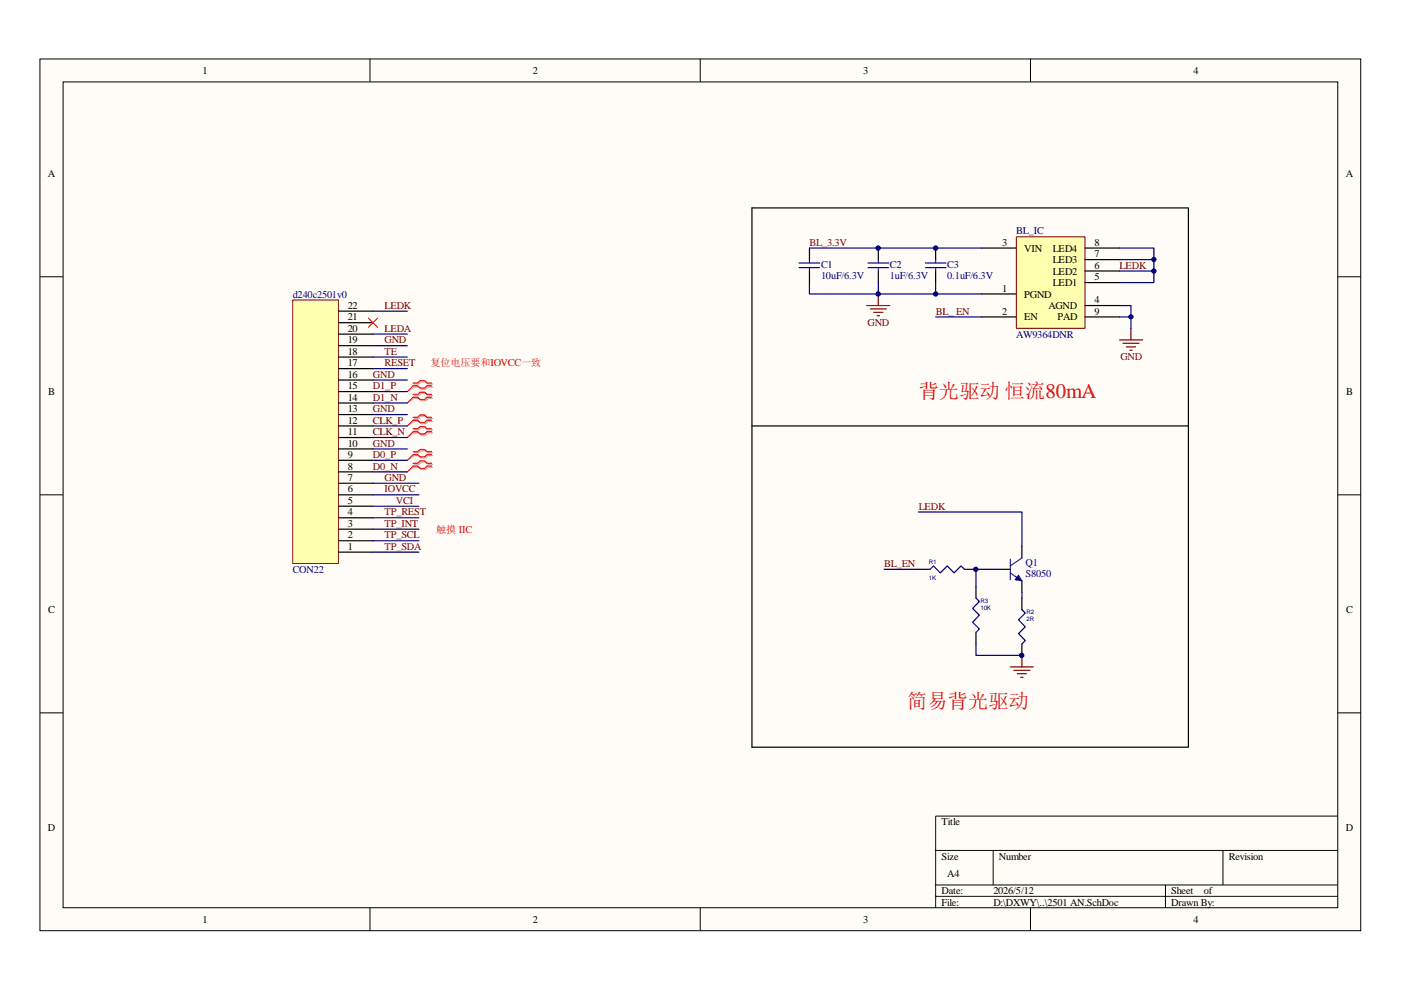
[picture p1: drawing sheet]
<svg xmlns="http://www.w3.org/2000/svg" width="297mm" height="210mm" viewBox="0 0 297 210" stroke-linecap="round" stroke-linejoin="round" font-family="sans-serif">
<path d="M8.5 12.5h280v184.8h-280z" fill="#fffcf8"/>
<path d="M8.5 12.5h280v184.8h-280z" fill="none" stroke="#000" stroke-width=".21"/>
<path d="M13.4 17.4h270.2v175.1h-270.2z" fill="#fffcf8"/>
<g fill="none" stroke="#000" stroke-width=".21">
<path d="M13.4 17.4h270.2v175.1h-270.2zM78.4 12.5v4.8M148.5 12.5v4.8M218.5 12.5v4.8M8.5 58.7h4.8M283.6 58.7h4.9M8.5 104.9h4.8M283.6 104.9h4.9M8.5 151.1h4.8M283.6 151.1h4.9M283.6 173h-85.2v19.5M78.4 192.5v4.9"/>
<path d="M148.5 192.5v4.9M198.4 180.3h85.2M198.4 187.6h85.2M198.4 190h85.2M210.6 180.3v7.3M218.5 192.5v4.9M247.1 187.6v4.9M259.3 180.3v7.3"/>
</g>
<path d="M87.8 96h1l.5-.4h1l.5 .4h.9M87.8 96.6h1l.5 .5h1l.5-.5h.9M87.8 98.5h1l.5-.5h1l.5 .5h.9M87.8 99.1h1l.5 .4h1l.5-.4h.9M87.8 91.2h1l.5-.5h1l.5 .5h.9M87.8 91.8h1l.5 .5h1l.5-.5h.9M87.8 88.7h1l.5-.5h1l.5 .5h.9M87.8 89.3h1l.5 .5h1l.5-.5h.9M87.8 83.9h1l.5-.5h1l.5 .5h.9M87.8 84.5h1l.5 .5h1l.5-.5h.9M87.8 81.4h1l.5-.4h1l.5 .4h.9M87.8 82.1h1l.5 .4h1l.5-.4h.9" fill="none" stroke="#d0a19e" stroke-width=".25"/>
<path d="M87.8 96.6l-1.4 1M87.8 99.1l-1.4 .9M87.8 91.8l-1.4 1M87.8 89.3l-1.4 1M87.8 84.5l-1.4 .9M87.8 82.1l-1.4 .9" fill="none" stroke="#d0a19e" stroke-width=".21"/>
<path d="M87.6 95.8h1l.5-.5h.9l.5 .5h1M87.6 96.4h1l.5 .5h.9l.5-.5h1M87.6 98.2h1l.5-.5h.9l.5 .5h1M87.6 98.8h1l.5 .5h.9l.5-.5h1M87.6 90.9h1l.5-.5h.9l.5 .5h1M87.6 91.5h1l.5 .5h.9l.5-.5h1M87.6 88.5h1l.5-.5h.9l.5 .5h1M87.6 89.1h1l.5 .5h.9l.5-.5h1M87.6 83.6h1l.5-.4h.9l.5 .4h1M87.6 84.2h1l.5 .5h.9l.5-.5h1M87.6 81.2h1l.5-.5h.9l.5 .5h1M87.6 81.8h1l.5 .5h.9l.5-.5h1" fill="none" stroke="#f00" stroke-width=".25"/>
<path d="M87.6 96.4l-1.2 1.2M87.6 98.8l-1.2 1.2M87.6 91.5l-1.2 1.3M87.6 89.1l-1.2 1.2M87.6 84.2l-1.2 1.2M87.6 81.8l-1.2 1.2" fill="none" stroke="#f00" stroke-width=".21"/>
<g fill="none" stroke="#000080" stroke-width=".25">
<path d="M79.1 66h7.3M79.1 78.2h7.3M79.1 75.7h7.3M79.1 70.8h7.3M79.1 73.3h7.3M79.1 80.6h7.3M79.1 83h7.3M79.1 85.4h7.3M79.1 87.9h7.3M79.1 90.3h7.3M79.1 92.8h7.3M79.1 95.2h7.3"/>
<path d="M79.1 97.6h7.3M79.1 100h7.3"/>
</g>
<path d="M62.1 63.6h9.7v55.9h-9.7z" fill="#ffffb0"/>
<path d="M62.1 63.6h9.7v55.9h-9.7z" fill="none" stroke="#800000" stroke-width=".21"/>
<g fill="none" stroke="#000" stroke-width=".25">
<path d="M71.8 78.2h7.3M71.8 75.7h7.3M71.8 73.3h7.3M71.8 70.8h7.3M71.8 68.4h7.3M71.8 66h7.3M71.8 97.6h7.3M71.8 95.2h7.3M71.8 92.8h7.3M71.8 90.3h7.3M71.8 87.9h7.3M71.8 85.4h7.3"/>
<path d="M71.8 83h7.3M71.8 80.6h7.3M71.8 117.1h7.3M71.8 114.7h7.3M71.8 112.2h7.3M71.8 109.8h7.3M71.8 107.3h7.3M71.8 104.9h7.3M71.8 102.5h7.3M71.8 100h7.3"/>
</g>
<path d="M79.1 117.1h9.7M79.1 104.9h9.7M79.1 107.3h9.7M79.1 109.8h9.7M79.1 112.2h9.7M79.1 102.5h9.7M79.1 114.7h9.7" fill="none" stroke="#000080" stroke-width=".25"/>
<path d="M78.1 67.5l2 1.9M80.1 67.5l-2 1.9" fill="none" stroke="#f00" stroke-width=".21"/>
<path d="M215.5 50.3h14.5v19.3h-14.5z" fill="#ffffb0"/>
<path d="M215.5 50.2h14.5v19.4h-14.5z" fill="none" stroke="#800000" stroke-width=".21"/>
<g fill="none" stroke="#000" stroke-width=".25">
<path d="M159.4 44.1h92.6v114.3h-92.6zM171.6 52.6v2.4M171.6 57.5v2.4M186.2 52.6v2.4M186.2 57.5v2.4M198.4 52.6v2.4M198.4 57.5v2.4M208.2 52.6h7.2M230 52.6h7.4M230 59.9h7.4M230 57.5h7.4M230 55h7.4"/>
<path d="M208.2 62.3h7.2M208.2 67.2h7.2M230 67.2h7.4M230 64.8h7.4M159.4 90.3h92.6M216.7 115.8v2.5M194.7 120.7h2.5M204.5 120.7h2.4M206.9 124.4v2.4M206.9 134.1v2.4M211.8 120.7h2.4M216.7 123.2v2.4"/>
<path d="M216.7 126.8v2.5M216.7 136.5v2.5"/>
</g>
<g fill="none" stroke="#000080" stroke-width=".25">
<path d="M171.6 59.9v2.4h36.6M171.6 52.6h36.6M186.2 59.9v2.4M198.4 59.9v2.4M237.4 52.6h7.2v4.9h-7.2M237.4 55h7.2M244.6 57.5v2.4h-7.2M198.4 67.2h9.8M237.4 64.8h2.4v4.9M237.4 67.2h2.4M194.7 108.6h22v7.2M187.5 120.7h7.2"/>
<path d="M197.2 120.7l.7-.7 1.4 1.5 1.5-1.5 1.5 1.5 1.5-1.5 .7 .7M206.9 126.8l.7 .7-1.4 1.5 1.4 1.4-1.4 1.5 1.4 1.5-.7 .7M206.9 136.5v2.5h9.8M211.8 120.7h-4.9v3.7M216.7 129.3l.7 .7-1.5 1.4 1.5 1.5-1.5 1.4 1.5 1.5-.7 .7M216.7 125.6v1.2"/>
</g>
<g fill="none" stroke="#00f" stroke-width=".25">
<path d="M169.4 56.7h4.4M169.4 55.8h4.4M171.6 55v.8M171.6 56.7v.8M184 56.7h4.4M184 55.8h4.4M186.2 55v.8M186.2 56.7v.8M196.2 56.7h4.4M196.2 55.8h4.4M198.4 55v.8M198.4 56.7v.8"/>
<path d="M214.2 118.5v4.4M216.7 118.3l-2.5 1.7M214.2 121.5l2.5 1.7"/>
</g>
<g fill="none" stroke="#800000" stroke-width=".25">
<path d="M183.8 64.8h4.8M184.5 65.5h3.4M185.3 66.2h1.9M186 66.9h.5M186.2 62.3v2.5M237.4 72.1h4.8M238.1 72.8h3.4M238.8 73.5h1.9M239.6 74.3h.4M239.8 69.7v2.4M216.7 139v2.4M214.2 141.4h4.9"/>
<path d="M215 142.1h3.4M215.7 142.8h1.9M216.4 143.6h.5"/>
</g>
<path d="M215.9 121.9l.8 1.3-1.5-.3z" fill-rule="evenodd" fill="#00f" stroke="#00f" stroke-width=".21"/>
<g fill="#000080" stroke="#000080" stroke-width=".21">
<circle cx="186.2" cy="62.3" r=".46"/>
<circle cx="186.2" cy="52.6" r=".46"/>
<circle cx="198.4" cy="62.3" r=".46"/>
<circle cx="198.4" cy="52.6" r=".46"/>
<circle cx="206.9" cy="120.7" r=".46"/>
<circle cx="216.6" cy="139" r=".46"/>
<circle cx="239.8" cy="67.2" r=".46"/>
<circle cx="244.6" cy="57.5" r=".46"/>
<circle cx="244.6" cy="55" r=".46"/>
</g>
<g font-size="4.3" fill="#f00">
<text x="194.8" y="84.5">背光驱动 恒流80mA</text>
<text x="192.3" y="150.1">简易背光驱动</text>
</g>
<g font-size="2.2">
<text x="43" y="15.6">1</text>
<text x="113" y="15.6">2</text>
<text x="183" y="15.6">3</text>
<text x="253" y="15.6">4</text>
<text x="10.2" y="37.5">A</text>
<text x="285.4" y="37.5">A</text>
<text x="212.5" y="52.1">3</text>
<text x="217.2" y="53.4">VIN</text>
<text x="223.2" y="53.4">LED4</text>
<text x="232" y="52.1">8</text>
<text x="223.2" y="58.2">LED2</text>
<text x="223.2" y="55.8">LED3</text>
<text x="232" y="59.4">5</text>
<text x="232" y="57">6</text>
<text x="232" y="54.5">7</text>
<text x="73.7" y="65.5">22</text>
<text x="212.5" y="61.9">1</text>
<text x="217.2" y="63.1">PGND</text>
<text x="222.3" y="65.5">AGND</text>
<text x="223.2" y="60.6">LED1</text>
<text x="232" y="64.3">4</text>
<text x="73.7" y="70.4">20</text>
<text x="73.7" y="67.9">21</text>
<text x="212.5" y="66.7">2</text>
<text x="217.2" y="67.9">EN</text>
<text x="224.2" y="67.9">PAD</text>
<text x="232" y="66.7">9</text>
<text x="73.7" y="77.7">17</text>
<text x="73.7" y="75.2">18</text>
<text x="73.7" y="72.8">19</text>
<text x="10.2" y="83.7">B</text>
<text x="73.7" y="82.5">15</text>
<text x="73.7" y="80.1">16</text>
<text x="285.4" y="83.7">B</text>
<text x="73.7" y="89.8">12</text>
<text x="73.7" y="87.4">13</text>
<text x="73.7" y="85">14</text>
<text x="73.7" y="94.7">10</text>
<text x="73.7" y="92.3">11</text>
<text x="73.7" y="102">7</text>
<text x="73.7" y="99.6">8</text>
<text x="73.7" y="97.1">9</text>
<text x="73.7" y="106.9">5</text>
<text x="73.7" y="104.4">6</text>
<text x="73.7" y="111.7">3</text>
<text x="73.7" y="109.3">4</text>
<text x="73.7" y="116.6">1</text>
<text x="73.7" y="114.1">2</text>
<text x="10.2" y="129.9">C</text>
<text x="285.4" y="129.9">C</text>
<text x="10.2" y="176.2">D</text>
<text x="199.6" y="174.9">Title</text>
<text x="285.3" y="176.2">D</text>
<text x="199.6" y="182.3">Size</text>
<text x="200.8" y="185.9">A4</text>
<text x="211.8" y="182.3">Number</text>
<text x="260.5" y="182.3">Revision</text>
<text x="199.6" y="189.5">Date:</text>
<text x="199.6" y="192">File:</text>
<text x="210.6" y="189.5">2026/5/12</text>
<text x="210.6" y="192">D:\DXWY\..\2501 AN.SchDoc</text>
<text x="248.3" y="189.5">Sheet</text>
<text x="248.3" y="192">Drawn By:</text>
<text x="255.2" y="189.5">of</text>
<text x="43" y="195.6">1</text>
<text x="113" y="195.6">2</text>
<text x="183" y="195.6">3</text>
<text x="253" y="195.6">4</text>
</g>
<g font-size="2.2" fill="#800000">
<text x="171.6" y="52.1">BL_3.3V</text>
<text x="237.4" y="57">LEDK</text>
<text x="81.5" y="65.5">LEDK</text>
<text x="81.5" y="70.4">LEDA</text>
<text x="183.9" y="69.1">GND</text>
<text x="198.4" y="66.7">BL_ EN</text>
<text x="81.5" y="77.7">RESET</text>
<text x="81.5" y="75.2">TE</text>
<text x="81.5" y="72.8">GND</text>
<text x="237.5" y="76.4">GND</text>
<text x="79.1" y="80.1">GND</text>
<text x="79.1" y="82.5">D1_P</text>
<text x="79.1" y="87.4">GND</text>
<text x="79.1" y="85">D1_N</text>
<text x="79.1" y="89.8">CLK_P</text>
<text x="79.1" y="94.7">GND</text>
<text x="79.1" y="92.3">CLK_N</text>
<text x="79.1" y="99.6">D0_N</text>
<text x="79.1" y="97.1">D0_P</text>
<text x="81.5" y="102">GND</text>
<text x="81.5" y="104.4">IOVCC</text>
<text x="83.9" y="106.9">VCI</text>
<text x="81.5" y="109.3">TP_REST</text>
<text x="81.5" y="111.7">TP_INT</text>
<text x="194.8" y="108.1">LEDK</text>
<text x="81.5" y="114.1">TP_SCL</text>
<text x="81.5" y="116.6">TP_SDA</text>
<text x="187.5" y="120.2">BL_EN</text>
</g>
<g font-size="2.2" fill="#000080">
<text x="215.5" y="49.7">BL_IC</text>
<text x="174.1" y="56.7">C1</text>
<text x="174.1" y="59.2">10uF/6.3V</text>
<text x="188.7" y="56.7">C2</text>
<text x="188.7" y="59.2">1uF/6.3V</text>
<text x="200.8" y="56.7">C3</text>
<text x="200.8" y="59.2">0.1uF/6.3V</text>
<text x="62.1" y="63.1">d240c2501v0</text>
<text x="215.5" y="71.6">AW9364DNR</text>
<text x="217.4" y="120">Q1</text>
<text x="62.1" y="121.5">CON22</text>
<text x="217.4" y="122.4">S8050</text>
</g>
<g font-size="2.1" fill="#f00">
<text x="91.3" y="77.7">复位电压要和IOVCC一致</text>
<text x="92.5" y="113">触摸 IIC</text>
</g>
<g font-size="1.3" fill="#000080">
<text x="196.9" y="119.5">R1</text>
<text x="196.9" y="123">1K</text>
<text x="207.9" y="127.8">R3</text>
<text x="207.9" y="129.3">10K</text>
<text x="217.6" y="130.2">R2</text>
<text x="217.6" y="131.7">2R</text>
</g>
</svg>
